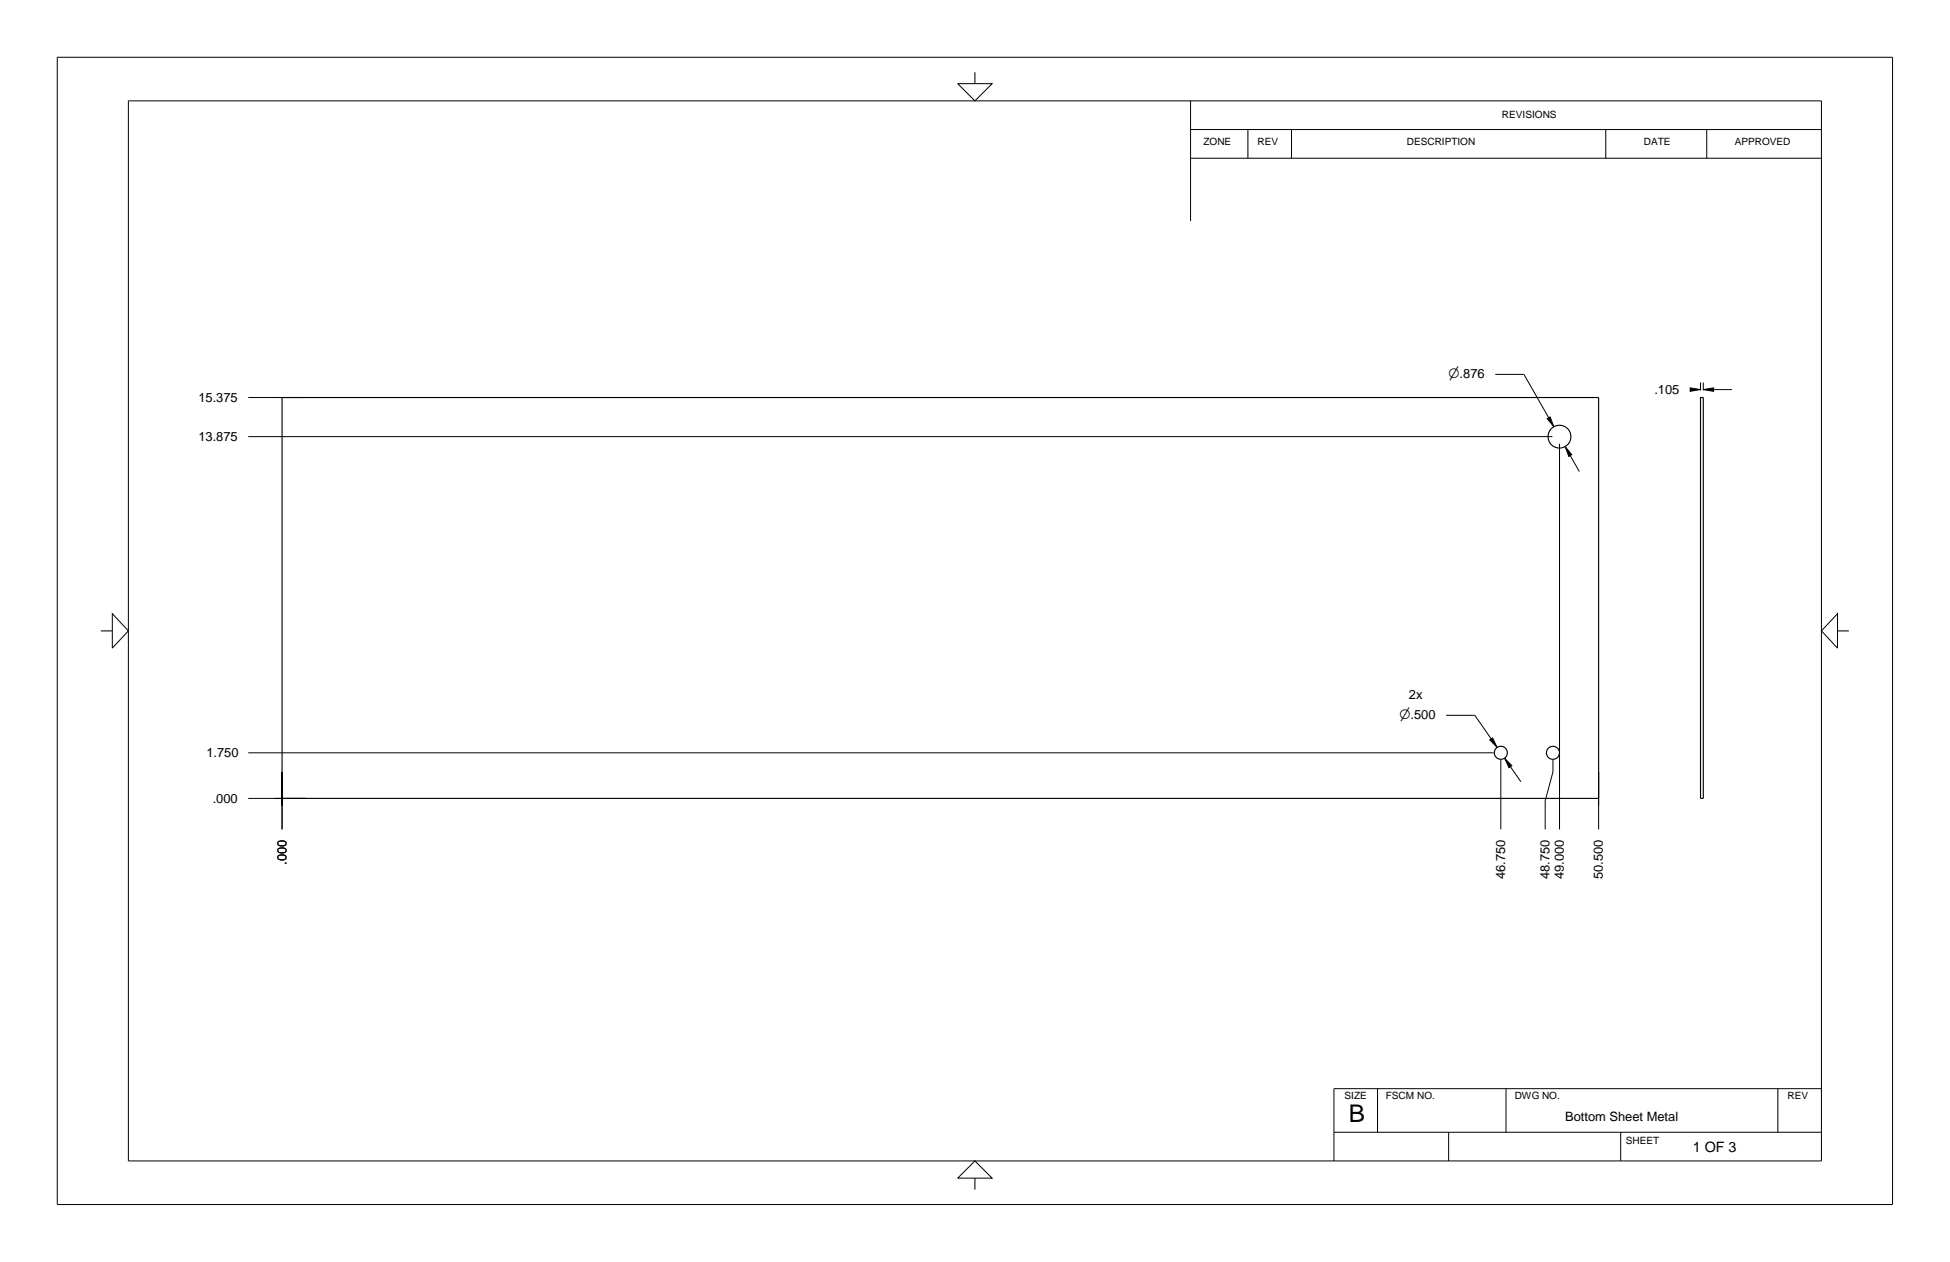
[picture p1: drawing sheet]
<svg xmlns="http://www.w3.org/2000/svg" width="432mm" height="279mm" viewBox="0 0 432 279" stroke-linecap="round" stroke-linejoin="round" font-family="sans-serif">
<g fill="none" stroke="#000" stroke-width=".25">
<path d="M62.5 88h291.5v88.8h-291.5zM376.6 88h.6v88.8h-.6z"/>
<circle cx="345.3" cy="96.7" r="2.53"/>
<circle cx="332.3" cy="166.7" r="1.44"/>
<circle cx="343.9" cy="166.7" r="1.45"/>
</g>
<g fill="none" stroke="#000" stroke-width=".22">
<path d="M12.7 12.7h406.4v254h-406.4zM212.1 18.5h7.6l-3.8 3.8zM215.9 16v2.5M28.4 22.3h374.9v234.7h-374.9zM263.6 28.7h139.7M263.6 35h139.7M263.6 22.3v26.6M276.3 28.7v6.3M286 28.7v6.3M355.6 28.7v6.3M377.9 28.7v6.3M55 88h12.7h-6.8"/>
<path d="M55 96.7h288.7M331.1 82.9h6.4l5.4 9.6M342.6 92.7l.7-.4 .8 2.2zM345.3 98.3v85.3M346.6 98.9l1.4 1.8-.6 .3zM374.2 86.3h.1M374.3 85.9l2.3 .4-2.3 .3zM376.6 84.7v1.7M377.2 86.3l2.3-.4v.7zM377.2 84.7v1.7M379.5 86.3h4M347.7 100.9l2 3.5"/>
<path d="M22.3 139.7h2.6M24.9 135.9l3.5 3.8-3.5 3.8zM406.9 135.9v7.6l-3.6-3.8zM406.9 139.7h2.5M320.2 158.4h6.4l3.6 5.2M55 176.8h12.7h-6.8M55 166.7h275.8M62.5 178.4v-7.5v12.7M329.9 163.8l.6-.4 1 2.1zM332.3 168.3v15.3M333.2 167.9l1.6 1.6-.7 .4zM334.5 169.7l2.3 3.4"/>
<path d="M343.9 168.3v2.6l-1.7 6.4v6.3M354 178.4v-7.5v12.7M215.9 257l3.8 3.8h-7.6zM295.4 250.7h107.9M305 241v9.7M320.8 250.7v6.3M333.5 241v9.7M358.9 250.7v6.3M393.7 241v9.7M403.3 241h-107.9v16M215.9 260.8v2.6"/>
</g>
<g fill="#000">
<path d="M346.6 98.9l.8 2.1 .6-.4zM374.3 85.9l2.3 .4-2.3 .3zM377.2 86.3l2.3-.4v.7zM333.2 167.9l.9 2 .7-.4z"/>
<path d="M342.6 92.7l1.4 1.7-.7-2.1z" fill-rule="evenodd"/>
<path d="M329.9 163.8l1.6 1.6-1-2z" fill-rule="evenodd"/>
</g>
<text font-size="5.4" x="298.7" y="248.4">B</text>
<text font-size="3.2" x="374.8" y="255.1">1 OF 3</text>
<g font-size="2.9">
<text x="320.8" y="83.8">n.876</text>
<text x="43.9" y="89">15.375</text>
<text x="366.3" y="87.2">.105</text>
<text x="43.9" y="97.6">13.875</text>
<text x="312" y="154.9">2x</text>
<text x="309.9" y="159.3">n.500</text>
<text x="45.7" y="167.6">1.750</text>
<text x="47.1" y="177.7">.000</text>
<text x="63.4" y="191.5" transform="rotate(-90 63.4 191.5)">.000</text>
<text x="333.3" y="194.7" transform="rotate(-90 333.3 194.7)">46.750</text>
<text x="343.1" y="194.7" transform="rotate(-90 343.1 194.7)">48.750</text>
<text x="346.3" y="194.7" transform="rotate(-90 346.3 194.7)">49.000</text>
<text x="354.9" y="194.7" transform="rotate(-90 354.9 194.7)">50.500</text>
</g>
<text font-size="2.8" x="346.6" y="248.1">Bottom Sheet Metal</text>
<g font-size="2.2">
<text x="332.6" y="26">REVISIONS</text>
<text x="266.5" y="32.2">ZONE</text>
<text x="278.5" y="32.2">REV</text>
<text x="311.6" y="32.2">DESCRIPTION</text>
<text x="364" y="32.2">DATE</text>
<text x="384.2" y="32.2">APPROVED</text>
<text x="297.7" y="243.4">SIZE</text>
<text x="306.9" y="243.4">FSCM NO.</text>
<text x="335.4" y="243.4">DWG NO.</text>
<text x="395.8" y="243.4">REV</text>
<text x="360" y="253.2">SHEET</text>
</g>
</svg>
